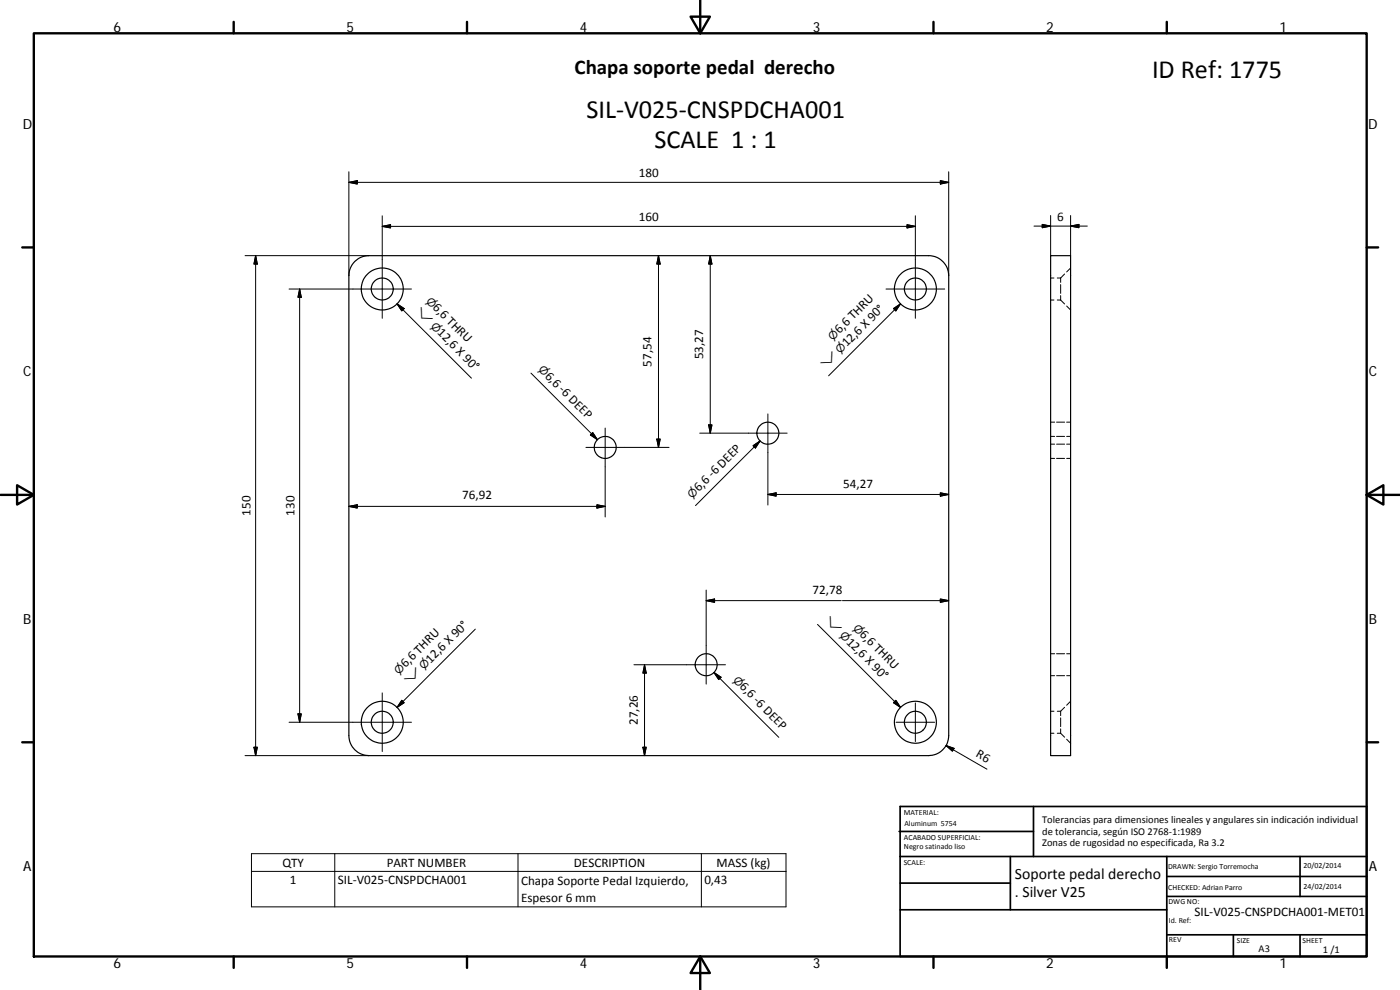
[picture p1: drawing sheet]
<svg xmlns="http://www.w3.org/2000/svg" width="420mm" height="297mm" viewBox="0 0 420 297" stroke-linecap="round" stroke-linejoin="round" font-family="sans-serif">
<g fill="none" stroke="#000" stroke-width=".36">
<path d="M106.5 78.5a6 6 0 0 1 4.2-1.8h168a6 6 0 0 1 6 6v138a6.1 6.1 0 0 1-6 6h-168a6 6 0 0 1-6-6v-138a6.1 6.1 0 0 1 1.8-4.2zM315.3 76.7h6v150h-6z"/>
<circle cx="114.7" cy="86.7" r="3.3"/>
<circle cx="114.7" cy="86.7" r="6.3"/>
<circle cx="274.7" cy="86.7" r="3.3"/>
<circle cx="274.7" cy="86.7" r="6.3"/>
<circle cx="181.6" cy="134.2" r="3.3"/>
<circle cx="230.5" cy="130" r="3.3"/>
<circle cx="211.9" cy="199.5" r="3.3"/>
<circle cx="114.7" cy="216.7" r="3.3"/>
<circle cx="114.7" cy="216.7" r="6.3"/>
<circle cx="274.7" cy="216.7" r="3.3"/>
<circle cx="274.7" cy="216.7" r="6.3"/>
</g>
<g fill="none" stroke="#000" stroke-width=".3">
<path d="M104.7 51.5v31.2M104.7 54.7l2.5-.5v1zM104.7 54.7h180M282.2 54.2l2.5 .5-2.5 .5zM284.7 51.5v31.2M73.5 76.7h37.2M76.7 76.7v150M76.7 76.7l.5 2.5h-1zM114.7 67.9l2.5-.5v1zM114.7 67.9h160M114.7 64.7v30.8M197.6 76.7v57.5"/>
<path d="M197.6 76.7l.5 2.5h-1zM213.2 76.7v53.3M213.2 76.7l.5 2.5h-1zM272.2 67.4l2.5 .5-2.5 .5zM274.7 64.7v30.8M310.3 67.8h16M312.8 67.3l2.5 .5-2.5 .5zM315.3 64.7v12M321.3 64.7v12M321.3 67.8l2.5-.5v1zM89.9 86.7l.5 2.5h-1zM89.9 86.7v130"/>
<path d="M119.2 91.2l2.1 1.4-.7 .7zM119.2 91.2l22.3 22.3M123.5 86.7h-36.7M265.9 86.7h17.6M268.1 92.6l2.2-1.4-1.5 2.1zM270.3 91.2l-21.6 21.6M315.3 83.4h1M315.3 90h1M317.3 83.4h1M317.3 90h1M318.3 83.4v1.3M318.3 85.4v2.6"/>
<path d="M318.3 88.7v1.3M318.3 90l1.2 1.2M319.5 82.2l-1.2 1.2M320.1 91.8l1.2 1.2M321.3 80.4l-1.2 1.2M159.4 112l19.9 19.9M175.8 134.2h25M177.2 130.5l.7-.7 1.4 2.1zM181.6 128.4v26.7M197.1 131.7h1l-.5 2.5zM210 130h26.2M212.7 127.5h1l-.5 2.5z"/>
<path d="M226 133.7l2.1-1.4-1.4 2.1zM228.1 132.3l-19.4 19.4M230.5 124.2v27.3M315.3 130.9h1.2M315.3 137.5h1.2M315.3 126.7h1.2M315.3 133.3h1.2M317.1 130.9h2.4M317.1 137.5h2.4M317.1 126.7h2.4M317.1 133.3h2.4M320.1 130.9h1.2"/>
<path d="M320.1 137.5h1.2M320.1 126.7h1.2M320.1 133.3h1.2M104.7 151.9l2.5-.5v1zM104.7 151.9h76.9M179.1 151.4l2.5 .5-2.5 .5zM230.5 148.4l2.4-.5v1zM230.5 148.4h54.2M282.2 147.9l2.5 .5-2.5 .5zM211.9 177v28.3M282.2 179.7l2.5 .5-2.5 .5zM142.7 188.8l-23.5 23.5"/>
<path d="M190.3 199.5h27.4M193.4 199.5v27.2M193.4 199.5l.5 2.5h-1zM211.9 180.2l2.5-.5v1zM245.4 187.3l24.9 25M252.5 180.2h-40.6M252.8 180.2h31.9M315.3 196.2h1.2M317.1 196.2h2.4M320.1 196.2h1.2M86.8 216.7h36.7M89.4 214.2h1l-.5 2.5z"/>
<path d="M114.7 207.9v17.6M120.6 210.1l.7 .7-2.1 1.5zM214.3 201.8l19.4 19.4M214.3 201.8l2.1 1.4-.7 .7zM268.8 210.1l1.5 2.2-2.2-1.5zM268.9 216.7h11.6M274.7 210.9v11.6M315.3 213.4h1M315.3 202.7h1.2M317.1 202.7h2.4M317.3 213.4h1M318.3 213.4v1.3"/>
<path d="M318.3 215.4v2.6M318.3 218.7v1.3M319.5 212.2l-1.2 1.2M320.1 202.7h1.2M321.3 210.4l-1.2 1.2M73.5 226.7h37.2M76.2 224.2h1l-.5 2.5zM192.9 224.2h1l-.5 2.5zM283.9 223.7l12.3 7.1M283.9 223.7l2.4 .8-.5 .9zM315.3 220h1M317.3 220h1"/>
<path d="M318.3 220l1.2 1.2M320.1 221.8l1.2 1.2M75.5 256.1h160.4v16h-160.4zM100.5 256.1v16M155.5 256.1v16M210.5 256.1v16M75.5 261.5h160.4"/>
</g>
<g fill="none" stroke="#000" stroke-width=".71">
<path d="M10.1 10h400.1v277h-400.1zM70.1 6.6v3.4M140.2 6.6v3.4M207.3 5h5.8l-2.9 5zM210.2 0v10M280.2 6.6v3.4M350.2 6.6v3.4M6.7 74.2h3.4M410.2 74.2h3.4M.2 148.5h9.9M5.1 145.6l5 2.9-5 2.9zM410.2 148.5l5-2.9v5.8z"/>
<path d="M410.2 148.5h9.9M6.7 222.7h3.4M410.2 222.7h3.4M70.1 287v3.4M140.2 287v3.4M210.2 287l2.9 5h-5.8zM210.2 287v10M280.2 287v3.4M350.2 287v3.4"/>
</g>
<g fill="none" stroke="#000" stroke-width=".51">
<path d="M269.8 249.5h40.4M270.1 257h140.1M270.1 242h140.1v45h-140.1zM303.2 257v16M310.2 242v15M350.2 257v30M390.2 257v12M270.1 273h80.1M270.1 265h33.1M350.2 269h60M350.2 263h60M350.2 280.5h60"/>
<path d="M370.2 280.5v6.5M390.2 280.5v6.5"/>
</g>
<g fill="#000" stroke="#000" stroke-width=".3">
<path d="M104.7 54.7l2.5-.5v1zM282.2 54.2l2.5 .5-2.5 .5zM76.7 76.7l.5 2.5h-1zM114.7 67.9l2.5-.5v1zM197.6 76.7l.5 2.5h-1zM213.2 76.7l.5 2.5h-1zM272.2 67.4l2.5 .5-2.5 .5zM312.8 67.3l2.5 .5-2.5 .5zM321.3 67.8l2.5-.5v1zM89.9 86.7l.5 2.5h-1zM119.2 91.2l2.1 1.4-.7 .7zM268.1 92.6l2.2-1.4-1.5 2.1z"/>
<path d="M177.2 130.5l.7-.7 1.4 2.1zM197.1 131.7h1l-.5 2.5zM212.7 127.5h1l-.5 2.5zM226 133.7l2.1-1.4-1.4 2.1zM104.7 151.9l2.5-.5v1zM179.1 151.4l2.5 .5-2.5 .5zM230.5 148.4l2.4-.5v1zM282.2 147.9l2.5 .5-2.5 .5zM211.9 180.2l2.5-.5v1zM282.2 179.7l2.5 .5-2.5 .5zM89.4 214.2h1l-.5 2.5zM120.6 210.1l.7 .7-2.1 1.5z"/>
<path d="M193.4 199.5l.5 2.5h-1zM214.3 201.8l2.1 1.4-.7 .7zM268.8 210.1l1.5 2.2-2.2-1.5zM76.2 224.2h1l-.5 2.5zM192.9 224.2h1l-.5 2.5zM283.9 223.7l2.4 .8-.5 .9z"/>
</g>
<g font-size="7.9">
<text x="345.7" y="23.5">ID Ref: 1775</text>
<text x="176" y="35.5">SIL‐V025‐CNSPDCHA001</text>
<text x="196.4" y="44.5">SCALE 1 : 1</text>
</g>
<text font-size="6.3" x="172.4" y="22.2">Chapa soporte pedal derecho</text>
<g font-size="4.7">
<text x="304.6" y="263.9">Soporte pedal derecho</text>
<text x="304.6" y="269.3">. Silver V25</text>
</g>
<g font-size="4.2">
<text x="34" y="9.6">6</text>
<text x="104" y="9.6">5</text>
<text x="174" y="9.6">4</text>
<text x="244" y="9.6">3</text>
<text x="314" y="9.6">2</text>
<text x="384" y="9.6">1</text>
<text x="6.8" y="38.7">D</text>
<text x="410.6" y="38.7">D</text>
<text x="7" y="112.9">C</text>
<text x="410.8" y="112.9">C</text>
<text x="7" y="187.1">B</text>
<text x="410.8" y="187.1">B</text>
<text x="7" y="261.3">A</text>
<text x="410.8" y="261.3">A</text>
<text x="34" y="290.4">6</text>
<text x="104" y="290.4">5</text>
<text x="174" y="290.4">4</text>
<text x="244" y="290.4">3</text>
<text x="314" y="290.4">2</text>
<text x="384" y="290.4">1</text>
</g>
<g font-size="3.9">
<text x="191.7" y="53.1">180</text>
<text x="191.7" y="66.4">160</text>
<text x="317.3" y="66.3">6</text>
<text x="129.7" y="92.5" transform="rotate(45 129.7 92.5)">6,6 THRU</text>
<text x="131.1" y="100.1" transform="rotate(45 131.1 100.1)">12,6 X 90°</text>
<text x="251.9" y="100.3" transform="rotate(-45 251.9 100.3)">6,6 THRU</text>
<text x="211.1" y="107.8" transform="rotate(-90 211.1 107.8)">53,27</text>
<text x="254.1" y="104.2" transform="rotate(-45 254.1 104.2)">12,6 X 90°</text>
<text x="163.4" y="113" transform="rotate(45 163.4 113)">6,6 ‐6 DEEP</text>
<text x="195.6" y="110" transform="rotate(-90 195.6 110)">57,54</text>
<text x="138.7" y="149.9">76,92</text>
<text x="209.7" y="147.7" transform="rotate(-45 209.7 147.7)">6,6 ‐6 DEEP</text>
<text x="253.1" y="146.3">54,27</text>
<text x="75.2" y="154.7" transform="rotate(-90 75.2 154.7)">150</text>
<text x="88.4" y="154.7" transform="rotate(-90 88.4 154.7)">130</text>
<text x="243.8" y="178.1">72,78</text>
<text x="257.8" y="190.6" transform="rotate(45 257.8 190.6)">6,6 THRU</text>
<text x="253.8" y="192.8" transform="rotate(45 253.8 192.8)">12,6 X 90°</text>
<text x="121.7" y="200.6" transform="rotate(-45 121.7 200.6)">6,6 THRU</text>
<text x="129.2" y="199.2" transform="rotate(-45 129.2 199.2)">12,6 X 90°</text>
<text x="221.8" y="206.2" transform="rotate(45 221.8 206.2)">6,6 ‐6 DEEP</text>
<text x="191.4" y="217.6" transform="rotate(-90 191.4 217.6)">27,26</text>
<text x="292.7" y="227" transform="rotate(30 292.7 227)">R6</text>
<text x="84.7" y="260.1">QTY</text>
<text x="116" y="260.1">PART NUMBER</text>
<text x="172.2" y="260.1">DESCRIPTION</text>
<text x="215.1" y="260.2">MASS (kg)</text>
<text x="87" y="265.4">1</text>
<text x="101.4" y="265.4">SIL‐V025‐CNSPDCHA001</text>
<text x="156.4" y="265.5">Chapa Soporte Pedal Izquierdo,</text>
<text x="211.4" y="265.4">0,43</text>
<text x="156.4" y="270.7">Espesor 6 mm</text>
<text x="358.5" y="274.9">SIL‐V025‐CNSPDCHA001‐MET01</text>
</g>
<g font-size="3.3">
<text x="124.6" y="93.6" transform="rotate(45 124.6 93.6)">⌵</text>
<text x="127.7" y="90.5" transform="rotate(45 127.7 90.5)">⌀</text>
<text x="129.1" y="98.1" transform="rotate(45 129.1 98.1)">⌀</text>
<text x="249.9" y="102.3" transform="rotate(-45 249.9 102.3)">⌀</text>
<text x="252.2" y="106.2" transform="rotate(-45 252.2 106.2)">⌀</text>
<text x="161.4" y="111" transform="rotate(45 161.4 111)">⌀</text>
<text x="247.7" y="110.7" transform="rotate(-45 247.7 110.7)">⌵</text>
<text x="207.7" y="149.6" transform="rotate(-45 207.7 149.6)">⌀</text>
<text x="247.4" y="186.3" transform="rotate(45 247.4 186.3)">⌵</text>
<text x="251.9" y="190.8" transform="rotate(45 251.9 190.8)">⌀</text>
<text x="255.8" y="188.6" transform="rotate(45 255.8 188.6)">⌀</text>
<text x="119.7" y="202.5" transform="rotate(-45 119.7 202.5)">⌀</text>
<text x="127.2" y="201.1" transform="rotate(-45 127.2 201.1)">⌀</text>
<text x="122.8" y="205.6" transform="rotate(-45 122.8 205.6)">⌵</text>
<text x="219.8" y="204.3" transform="rotate(45 219.8 204.3)">⌀</text>
</g>
<g font-size="3.1">
<text x="312.8" y="246.8">Tolerancias para dimensiones lineales y angulares sin indicación individual</text>
<text x="312.8" y="250.4">de tolerancia, según ISO 2768‐1:1989</text>
<text x="312.8" y="254">Zonas de rugosidad no especificada, Ra 3.2</text>
<text x="377.7" y="285.6">A3</text>
<text x="397" y="285.9">1 /1</text>
</g>
<g font-size="2.4">
<text x="271.2" y="244.4">MATERIAL:</text>
<text x="271.3" y="251.9">ACABADO SUPERFICIAL:</text>
<text x="271.4" y="247.9">Aluminum 5754</text>
<text x="271.3" y="254.6">Negro satinado liso</text>
<text x="271.2" y="259.7">SCALE:</text>
<text x="350.6" y="260.8">DRAWN: Sergio Torremocha</text>
<text x="391.2" y="260.6">20/02/2014</text>
<text x="350.6" y="267">CHECKED: Adrian Parro</text>
<text x="391.2" y="266.6">24/02/2014</text>
<text x="350.7" y="271.4">DWG NO:</text>
<text x="350.8" y="276.8">Id. Ref:</text>
<text x="350.8" y="282.8">REV</text>
<text x="371.2" y="282.9">SIZE</text>
<text x="390.9" y="282.9">SHEET</text>
</g>
</svg>
